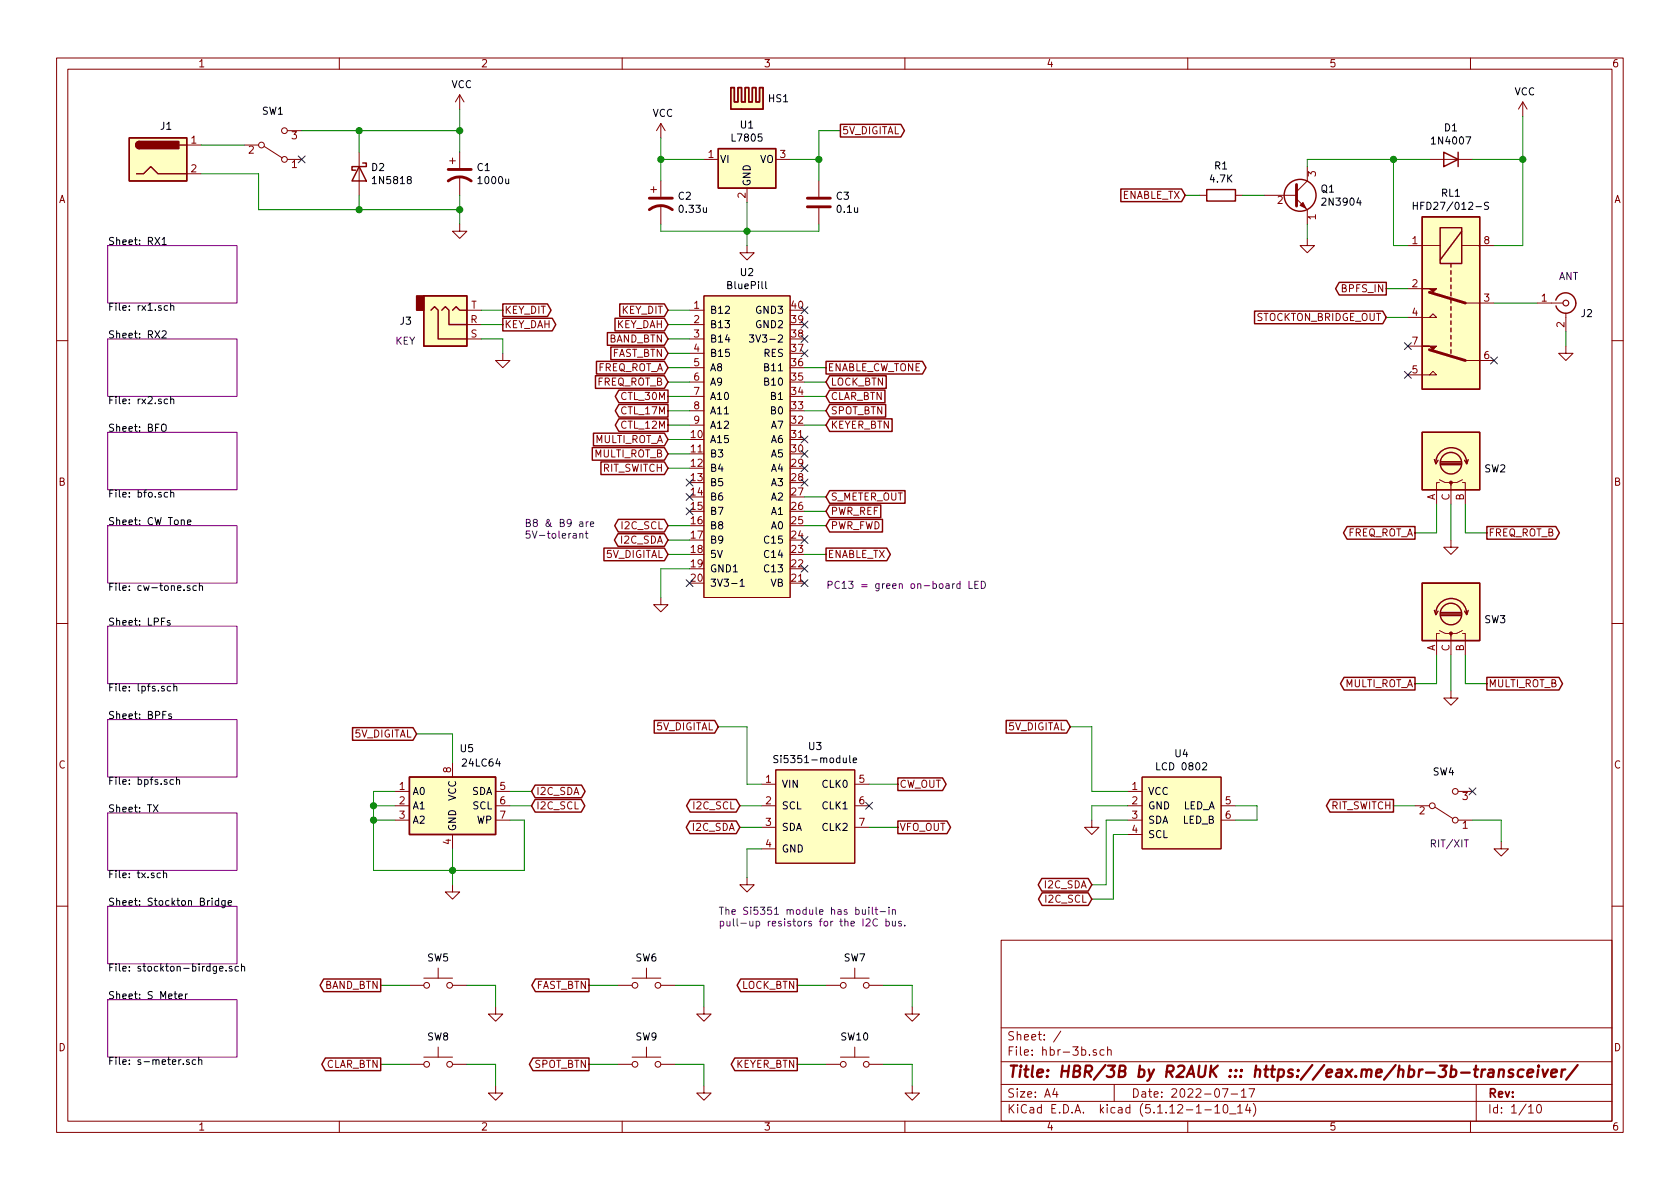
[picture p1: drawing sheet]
EESchema Schematic File Version 4
EELAYER 30 0
EELAYER END
$Descr A4 11693 8268
encoding utf-8
Sheet 1 10
Title "HBR/3B by R2AUK ::: https://eax.me/hbr-3b-transceiver/"
Date "2022-07-17"
Rev ""
Comp ""
Comment1 ""
Comment2 ""
Comment3 ""
Comment4 ""
$EndDescr
$Sheet
S 750  4350 900  400 
U 62866BC1
F0 "LPFs" 50
F1 "lpfs.sch" 50
$EndSheet
$Sheet
S 750  5000 900  400 
U 628FB22A
F0 "BPFs" 50
F1 "bpfs.sch" 50
$EndSheet
$Comp
L Connector:Barrel_Jack J1
U 1 1
P 1100 1100
F 0 "J1" H 1157 1333 50  0000 C CNN
F 1 "Barrel_Jack" H 1157 1334 50  0001 C CNN
F 2 "" H 1150 1060 50  0001 C CNN
F 3 "~" H 1150 1060 50  0001 C CNN
	1    1100 1100
	1    0    0    -1  
$EndComp
$Comp
L Switch:SW_SPDT SW1
U 1 1
P 1900 1000
F 0 "SW1" H 1900 767 50  0000 C CNN
F 1 "SW_SPDT" H 1900 766 50  0001 C CNN
F 2 "" H 1900 1000 50  0001 C CNN
F 3 "~" H 1900 1000 50  0001 C CNN
	1    1900 1000
	1    0    0    1   
$EndComp
$Comp
L Diode:1N5818 D2
U 1 1
P 2500 1200
F 0 "D2" V 2454 1280 50  0000 L CNN
F 1 "1N5818" V 2545 1280 50  0000 L CNN
F 2 "Diode_THT:D_DO-41_SOD81_P10.16mm_Horizontal" H 2500 1025 50  0001 C CNN
F 3 "http://www.vishay.com/docs/88525/1n5817.pdf" H 2500 1200 50  0001 C CNN
	1    2500 1200
	0    1    1    0   
$EndComp
$Comp
L Device:CP1 C1
U 1 1
P 3200 1200
F 0 "C1" H 3315 1246 50  0000 L CNN
F 1 "1000u" H 3315 1155 50  0000 L CNN
F 2 "" H 3200 1200 50  0001 C CNN
F 3 "~" H 3200 1200 50  0001 C CNN
	1    3200 1200
	1    0    0    -1  
$EndComp
$Comp
L power:GND #PWR04
U 1 1
P 3200 1550
F 0 "#PWR04" H 3200 1300 50  0001 C CNN
F 1 "GND" H 3205 1377 50  0001 C CNN
F 2 "" H 3200 1550 50  0001 C CNN
F 3 "" H 3200 1550 50  0001 C CNN
	1    3200 1550
	1    0    0    -1  
$EndComp
$Comp
L power:VCC #PWR01
U 1 1
P 3200 750
F 0 "#PWR01" H 3200 600 50  0001 C CNN
F 1 "VCC" H 3215 923 50  0000 C CNN
F 2 "" H 3200 750 50  0001 C CNN
F 3 "" H 3200 750 50  0001 C CNN
	1    3200 750 
	1    0    0    -1  
$EndComp
NoConn ~ 2100 1100
Wire Wire Line
	1400 1000 1700 1000
Wire Wire Line
	3200 900  3200 750 
Wire Wire Line
	1400 1200 1800 1200
Wire Wire Line
	1800 1200 1800 1450
Wire Wire Line
	1800 1450 2500 1450
Wire Wire Line
	3200 1450 3200 1550
Wire Wire Line
	3200 1450 3200 1350
Connection ~ 3200 1450
Wire Wire Line
	3200 1050 3200 900 
Connection ~ 3200 900 
Wire Wire Line
	2100 900  2500 900 
Wire Wire Line
	2500 900  2500 1050
Connection ~ 2500 900 
Wire Wire Line
	2500 900  3200 900 
Wire Wire Line
	2500 1350 2500 1450
Connection ~ 2500 1450
Wire Wire Line
	2500 1450 3200 1450
$Sheet
S 750  3000 900  400 
U 62C0C022
F0 "BFO" 50
F1 "bfo.sch" 50
$EndSheet
$Sheet
S 750  2350 900  400 
U 62CCEF11
F0 "RX2" 50
F1 "rx2.sch" 50
$EndSheet
$Sheet
S 750  1700 900  400 
U 62CCF0D3
F0 "RX1" 50
F1 "rx1.sch" 50
$EndSheet
$Comp
L Relay:G2RL-2-ASI-DC5 RL?
U 1 1
P 10100 2100
AR Path="/62866BC1/62EBD5F8" Ref="RL?"  Part="1" 
AR Path="/628FB22A/62EBD5F8" Ref="RL?"  Part="1" 
AR Path="/62EBD5F8" Ref="RL1"  Part="1" 
F 0 "RL1" V 9333 2100 50  0000 C CNN
F 1 "HFD27/012-S" V 9424 2100 50  0000 C CNN
F 2 "Relay_THT:Relay_DPDT_Omron_G2RL" H 10750 2050 50  0001 L CNN
F 3 "https://omronfs.omron.com/en_US/ecb/products/pdf/en-g2rl.pdf" H 10100 2100 50  0001 C CNN
	1    10100 2100
	0    -1   1    0   
$EndComp
$Comp
L My_Library:BluePill U2
U 1 1
P 5200 1850
F 0 "U2" H 5200 1815 50  0000 C CNN
F 1 "BluePill" H 5200 1724 50  0000 C CNN
F 2 "" H 5200 1850 50  0001 C CNN
F 3 "" H 5200 1850 50  0001 C CNN
	1    5200 1850
	1    0    0    -1  
$EndComp
Text GLabel 4650 2250 0    50   Input ~ 0
KEY_DAH
Text GLabel 5750 2550 2    50   Output ~ 0
ENABLE_CW_TONE
Text GLabel 4650 2550 0    50   Input ~ 0
FREQ_ROT_A
Text GLabel 4650 2650 0    50   Input ~ 0
FREQ_ROT_B
Text GLabel 4650 2750 0    50   Output ~ 0
CTL_30M
Text GLabel 4650 2850 0    50   Output ~ 0
CTL_17M
Text GLabel 4650 2950 0    50   Output ~ 0
CTL_12M
Text GLabel 4650 3050 0    50   Input ~ 0
MULTI_ROT_A
Text GLabel 4650 3150 0    50   Input ~ 0
MULTI_ROT_B
Text GLabel 4650 3250 0    50   Input ~ 0
RIT_SWITCH
NoConn ~ 4800 3350
NoConn ~ 4800 3450
NoConn ~ 4800 3550
Text GLabel 4650 3650 0    50   BiDi ~ 0
I2C_SCL
Text GLabel 4650 3750 0    50   BiDi ~ 0
I2C_SDA
NoConn ~ 4800 4050
Text GLabel 4650 3850 0    50   Input ~ 0
5V_DIGITAL
$Comp
L power:GND #PWR010
U 1 1
P 4600 4150
F 0 "#PWR010" H 4600 3900 50  0001 C CNN
F 1 "GND" H 4605 3977 50  0001 C CNN
F 2 "" H 4600 4150 50  0001 C CNN
F 3 "" H 4600 4150 50  0001 C CNN
	1    4600 4150
	1    0    0    -1  
$EndComp
Wire Wire Line
	4600 4150 4600 3950
Wire Wire Line
	4600 3950 4800 3950
NoConn ~ 5600 2150
NoConn ~ 5600 2250
NoConn ~ 5600 2350
NoConn ~ 5600 2450
Text GLabel 4650 2150 0    50   Input ~ 0
KEY_DIT
Text GLabel 4650 2450 0    50   Input ~ 0
FAST_BTN
Text GLabel 5750 2950 2    50   Input ~ 0
KEYER_BTN
Text GLabel 5750 2750 2    50   Input ~ 0
CLAR_BTN
Text GLabel 5750 2850 2    50   Input ~ 0
SPOT_BTN
Text GLabel 4650 2350 0    50   Input ~ 0
BAND_BTN
Text GLabel 5750 2650 2    50   Input ~ 0
LOCK_BTN
NoConn ~ 5600 4050
Wire Wire Line
	4650 2150 4800 2150
Wire Wire Line
	4800 2250 4650 2250
Wire Wire Line
	4650 2550 4800 2550
Wire Wire Line
	4800 2650 4650 2650
Wire Wire Line
	4800 2750 4650 2750
Wire Wire Line
	4650 2850 4800 2850
Wire Wire Line
	4800 2950 4650 2950
Wire Wire Line
	4650 3050 4800 3050
Wire Wire Line
	4800 3150 4650 3150
Wire Wire Line
	4650 3250 4800 3250
Wire Wire Line
	4650 3650 4800 3650
Wire Wire Line
	4650 3750 4800 3750
Wire Wire Line
	4650 3850 4800 3850
$Comp
L Regulator_Linear:LM7805_TO220 U?
U 1 1
P 5200 1100
AR Path="/62CCEF11/62CC3177" Ref="U?"  Part="1" 
AR Path="/62CC3177" Ref="U1"  Part="1" 
F 0 "U1" H 5200 1342 50  0000 C CNN
F 1 "L7805" H 5200 1251 50  0000 C CNN
F 2 "Package_TO_SOT_THT:TO-220-3_Vertical" H 5200 1325 50  0001 C CIN
F 3 "http://www.fairchildsemi.com/ds/LM/LM7805.pdf" H 5200 1050 50  0001 C CNN
	1    5200 1100
	1    0    0    -1  
$EndComp
$Comp
L power:GND #PWR?
U 1 1
P 5200 1700
AR Path="/62C0C022/62CC317D" Ref="#PWR?"  Part="1" 
AR Path="/62CCEF11/62CC317D" Ref="#PWR?"  Part="1" 
AR Path="/62CC317D" Ref="#PWR06"  Part="1" 
F 0 "#PWR06" H 5200 1450 50  0001 C CNN
F 1 "GND" H 5205 1527 50  0001 C CNN
F 2 "" H 5200 1700 50  0001 C CNN
F 3 "" H 5200 1700 50  0001 C CNN
	1    5200 1700
	1    0    0    -1  
$EndComp
$Comp
L Device:CP1 C?
U 1 1
P 4600 1400
AR Path="/62CCEF11/62CC3183" Ref="C?"  Part="1" 
AR Path="/62CC3183" Ref="C2"  Part="1" 
F 0 "C2" H 4715 1446 50  0000 L CNN
F 1 "0.33u" H 4715 1355 50  0000 L CNN
F 2 "" H 4600 1400 50  0001 C CNN
F 3 "~" H 4600 1400 50  0001 C CNN
	1    4600 1400
	1    0    0    -1  
$EndComp
$Comp
L Device:C C?
U 1 1
P 5700 1400
AR Path="/62C0C022/62CC3189" Ref="C?"  Part="1" 
AR Path="/62CCEF11/62CC3189" Ref="C?"  Part="1" 
AR Path="/62CC3189" Ref="C3"  Part="1" 
F 0 "C3" H 5815 1446 50  0000 L CNN
F 1 "0.1u" H 5815 1355 50  0000 L CNN
F 2 "" H 5738 1250 50  0001 C CNN
F 3 "~" H 5700 1400 50  0001 C CNN
	1    5700 1400
	1    0    0    -1  
$EndComp
$Comp
L power:VCC #PWR?
U 1 1
P 4600 950
AR Path="/62C0C022/62CC318F" Ref="#PWR?"  Part="1" 
AR Path="/62CCEF11/62CC318F" Ref="#PWR?"  Part="1" 
AR Path="/62CC318F" Ref="#PWR03"  Part="1" 
F 0 "#PWR03" H 4600 800 50  0001 C CNN
F 1 "VCC" H 4615 1123 50  0000 C CNN
F 2 "" H 4600 950 50  0001 C CNN
F 3 "" H 4600 950 50  0001 C CNN
	1    4600 950 
	1    0    0    -1  
$EndComp
Text GLabel 5850 900  2    50   Output ~ 0
5V_DIGITAL
Wire Wire Line
	4600 1550 4600 1600
Wire Wire Line
	4600 1600 5200 1600
Wire Wire Line
	5200 1600 5200 1700
Wire Wire Line
	5200 1600 5700 1600
Wire Wire Line
	5700 1600 5700 1550
Connection ~ 5200 1600
Wire Wire Line
	5700 1250 5700 1100
Wire Wire Line
	5700 900  5850 900 
Wire Wire Line
	5700 1100 5500 1100
Connection ~ 5700 1100
Wire Wire Line
	5700 1100 5700 900 
Wire Wire Line
	4600 950  4600 1100
Wire Wire Line
	4900 1100 4600 1100
Connection ~ 4600 1100
Wire Wire Line
	4600 1100 4600 1250
Wire Wire Line
	5200 1400 5200 1600
Text Notes 3650 3750 0    50   ~ 0
B8 & B9 are \n5V-tolerant
$Comp
L Mechanical:Heatsink HS1
U 1 1
P 5200 750
F 0 "HS1" H 5342 825 50  0000 L CNN
F 1 "Heatsink" H 5342 780 50  0001 L CNN
F 2 "" H 5212 750 50  0001 C CNN
F 3 "~" H 5212 750 50  0001 C CNN
	1    5200 750 
	1    0    0    -1  
$EndComp
Wire Wire Line
	4650 2350 4800 2350
Wire Wire Line
	4650 2450 4800 2450
Wire Wire Line
	5750 2550 5600 2550
Wire Wire Line
	5600 2650 5750 2650
Wire Wire Line
	5750 2750 5600 2750
Wire Wire Line
	5600 2850 5750 2850
Wire Wire Line
	5600 2950 5750 2950
$Comp
L Diode:1N4007 D1
U 1 1
P 10100 1100
F 0 "D1" H 10100 883 50  0000 C CNN
F 1 "1N4007" H 10100 974 50  0000 C CNN
F 2 "Diode_THT:D_DO-41_SOD81_P10.16mm_Horizontal" H 10100 925 50  0001 C CNN
F 3 "http://www.vishay.com/docs/88503/1n4001.pdf" H 10100 1100 50  0001 C CNN
	1    10100 1100
	-1   0    0    1   
$EndComp
$Comp
L power:VCC #PWR02
U 1 1
P 10600 800
F 0 "#PWR02" H 10600 650 50  0001 C CNN
F 1 "VCC" H 10615 973 50  0000 C CNN
F 2 "" H 10600 800 50  0001 C CNN
F 3 "" H 10600 800 50  0001 C CNN
	1    10600 800 
	1    0    0    -1  
$EndComp
$Comp
L Transistor_BJT:2N3904 Q1
U 1 1
P 9000 1350
F 0 "Q1" H 9190 1396 50  0000 L CNN
F 1 "2N3904" H 9190 1305 50  0000 L CNN
F 2 "Package_TO_SOT_THT:TO-92_Inline" H 9200 1275 50  0001 L CIN
F 3 "https://www.fairchildsemi.com/datasheets/2N/2N3904.pdf" H 9000 1350 50  0001 L CNN
	1    9000 1350
	1    0    0    -1  
$EndComp
$Comp
L Device:R R1
U 1 1
P 8500 1350
F 0 "R1" V 8293 1350 50  0000 C CNN
F 1 "4.7K" V 8384 1350 50  0000 C CNN
F 2 "" V 8430 1350 50  0001 C CNN
F 3 "~" H 8500 1350 50  0001 C CNN
	1    8500 1350
	0    1    1    0   
$EndComp
$Comp
L power:GND #PWR05
U 1 1
P 9100 1650
F 0 "#PWR05" H 9100 1400 50  0001 C CNN
F 1 "GND" H 9105 1477 50  0001 C CNN
F 2 "" H 9100 1650 50  0001 C CNN
F 3 "" H 9100 1650 50  0001 C CNN
	1    9100 1650
	1    0    0    -1  
$EndComp
NoConn ~ 9800 2400
NoConn ~ 9800 2600
$Comp
L Connector:Conn_Coaxial J2
U 1 1
P 10900 2100
F 0 "J2" H 11000 2029 50  0000 L CNN
F 1 "Conn_Coaxial" H 11000 1984 50  0001 L CNN
F 2 "" H 10900 2100 50  0001 C CNN
F 3 " ~" H 10900 2100 50  0001 C CNN
	1    10900 2100
	1    0    0    -1  
$EndComp
NoConn ~ 10400 2500
$Comp
L power:GND #PWR07
U 1 1
P 10900 2400
F 0 "#PWR07" H 10900 2150 50  0001 C CNN
F 1 "GND" H 10905 2227 50  0001 C CNN
F 2 "" H 10900 2400 50  0001 C CNN
F 3 "" H 10900 2400 50  0001 C CNN
	1    10900 2400
	1    0    0    -1  
$EndComp
Text GLabel 9650 2000 0    50   Output ~ 0
BPFS_IN
Text GLabel 9650 2200 0    50   Input ~ 0
STOCKTON_BRIDGE_OUT
Text Notes 10850 1950 0    50   ~ 0
ANT
Wire Wire Line
	10900 2400 10900 2300
Wire Wire Line
	10700 2100 10400 2100
Wire Wire Line
	9800 2000 9650 2000
Wire Wire Line
	9800 2200 9650 2200
Wire Wire Line
	10400 1700 10600 1700
Wire Wire Line
	10600 1700 10600 1100
Wire Wire Line
	9800 1700 9700 1700
Wire Wire Line
	9700 1700 9700 1100
Wire Wire Line
	9700 1100 9950 1100
Wire Wire Line
	10250 1100 10600 1100
Connection ~ 10600 1100
Wire Wire Line
	10600 1100 10600 800 
Wire Wire Line
	9100 1650 9100 1550
Wire Wire Line
	9100 1150 9100 1100
Wire Wire Line
	9100 1100 9700 1100
Connection ~ 9700 1100
Wire Wire Line
	8800 1350 8650 1350
Wire Wire Line
	8350 1350 8250 1350
Text Notes 5750 4100 0    50   ~ 0
PC13 = green on-board LED
Text GLabel 8250 1350 0    50   Input ~ 0
ENABLE_TX
$Comp
L Connector:AudioJack3 J3
U 1 1
P 3150 2250
F 0 "J3" H 2871 2229 50  0000 R CNN
F 1 "AudioJack3" H 2871 2274 50  0001 R CNN
F 2 "" H 3150 2250 50  0001 C CNN
F 3 "~" H 3150 2250 50  0001 C CNN
	1    3150 2250
	1    0    0    1   
$EndComp
Text Notes 2750 2400 0    50   ~ 0
KEY
Text GLabel 3500 2150 2    50   Output ~ 0
KEY_DIT
Text GLabel 3500 2250 2    50   Output ~ 0
KEY_DAH
$Comp
L power:GND #PWR08
U 1 1
P 3500 2450
F 0 "#PWR08" H 3500 2200 50  0001 C CNN
F 1 "GND" H 3505 2277 50  0001 C CNN
F 2 "" H 3500 2450 50  0001 C CNN
F 3 "" H 3500 2450 50  0001 C CNN
	1    3500 2450
	1    0    0    -1  
$EndComp
Wire Wire Line
	3500 2450 3500 2350
Wire Wire Line
	3500 2350 3350 2350
Wire Wire Line
	3500 2250 3350 2250
Wire Wire Line
	3350 2150 3500 2150
$Comp
L Device:Rotary_Encoder SW2
U 1 1
P 10100 3200
F 0 "SW2" V 10043 2970 50  0000 R CNN
F 1 "Rotary_Encoder" V 9998 2970 50  0001 R CNN
F 2 "" H 9950 3360 50  0001 C CNN
F 3 "~" H 10100 3460 50  0001 C CNN
	1    10100 3200
	0    -1   -1   0   
$EndComp
$Comp
L power:GND #PWR09
U 1 1
P 10100 3750
F 0 "#PWR09" H 10100 3500 50  0001 C CNN
F 1 "GND" H 10105 3577 50  0001 C CNN
F 2 "" H 10100 3750 50  0001 C CNN
F 3 "" H 10100 3750 50  0001 C CNN
	1    10100 3750
	1    0    0    -1  
$EndComp
Wire Wire Line
	10100 3750 10100 3500
Text GLabel 9850 3700 0    50   Output ~ 0
FREQ_ROT_A
Text GLabel 10350 3700 2    50   Output ~ 0
FREQ_ROT_B
Wire Wire Line
	9850 3700 10000 3700
Wire Wire Line
	10000 3700 10000 3500
Wire Wire Line
	10350 3700 10200 3700
Wire Wire Line
	10200 3700 10200 3500
$Comp
L Device:Rotary_Encoder SW3
U 1 1
P 10100 4250
F 0 "SW3" V 10043 4020 50  0000 R CNN
F 1 "Rotary_Encoder" V 9998 4020 50  0001 R CNN
F 2 "" H 9950 4410 50  0001 C CNN
F 3 "~" H 10100 4510 50  0001 C CNN
	1    10100 4250
	0    -1   -1   0   
$EndComp
$Comp
L power:GND #PWR011
U 1 1
P 10100 4800
F 0 "#PWR011" H 10100 4550 50  0001 C CNN
F 1 "GND" H 10105 4627 50  0001 C CNN
F 2 "" H 10100 4800 50  0001 C CNN
F 3 "" H 10100 4800 50  0001 C CNN
	1    10100 4800
	1    0    0    -1  
$EndComp
Wire Wire Line
	10100 4800 10100 4550
Text GLabel 9850 4750 0    50   Output ~ 0
MULTI_ROT_A
Text GLabel 10350 4750 2    50   Output ~ 0
MULTI_ROT_B
Wire Wire Line
	9850 4750 10000 4750
Wire Wire Line
	10000 4750 10000 4550
Wire Wire Line
	10350 4750 10200 4750
Wire Wire Line
	10200 4750 10200 4550
$Comp
L Switch:SW_SPDT SW4
U 1 1
P 10050 5600
F 0 "SW4" H 10050 5367 50  0000 C CNN
F 1 "SW_SPDT" H 10050 5366 50  0001 C CNN
F 2 "" H 10050 5600 50  0001 C CNN
F 3 "~" H 10050 5600 50  0001 C CNN
	1    10050 5600
	1    0    0    1   
$EndComp
Text Notes 9950 5900 0    50   ~ 0
RIT/XIT
Text GLabel 9700 5600 0    50   Output ~ 0
RIT_SWITCH
Wire Wire Line
	9700 5600 9850 5600
NoConn ~ 10250 5500
$Comp
L power:GND #PWR013
U 1 1
P 10450 5850
F 0 "#PWR013" H 10450 5600 50  0001 C CNN
F 1 "GND" H 10455 5677 50  0001 C CNN
F 2 "" H 10450 5850 50  0001 C CNN
F 3 "" H 10450 5850 50  0001 C CNN
	1    10450 5850
	1    0    0    -1  
$EndComp
Wire Wire Line
	10450 5850 10450 5700
Wire Wire Line
	10450 5700 10250 5700
$Comp
L Memory_EEPROM:24LC64 U5
U 1 1
P 3150 5600
F 0 "U5" H 3250 6000 50  0000 C CNN
F 1 "24LC64" H 3350 5900 50  0000 C CNN
F 2 "" H 3150 5600 50  0001 C CNN
F 3 "http://ww1.microchip.com/downloads/en/DeviceDoc/21189f.pdf" H 3150 5600 50  0001 C CNN
	1    3150 5600
	1    0    0    -1  
$EndComp
Text GLabel 2900 5100 0    50   Input ~ 0
5V_DIGITAL
Wire Wire Line
	2900 5100 3150 5100
Wire Wire Line
	3150 5100 3150 5300
$Comp
L power:GND #PWR015
U 1 1
P 3150 6150
F 0 "#PWR015" H 3150 5900 50  0001 C CNN
F 1 "GND" H 3155 5977 50  0001 C CNN
F 2 "" H 3150 6150 50  0001 C CNN
F 3 "" H 3150 6150 50  0001 C CNN
	1    3150 6150
	1    0    0    -1  
$EndComp
Wire Wire Line
	3150 6150 3150 6050
Wire Wire Line
	3150 6050 3650 6050
Wire Wire Line
	3650 6050 3650 5700
Wire Wire Line
	3650 5700 3550 5700
Connection ~ 3150 6050
Wire Wire Line
	3150 6050 3150 5900
Wire Wire Line
	3150 6050 2600 6050
Wire Wire Line
	2600 6050 2600 5700
Wire Wire Line
	2600 5500 2750 5500
Wire Wire Line
	2750 5600 2600 5600
Connection ~ 2600 5600
Wire Wire Line
	2600 5600 2600 5500
Wire Wire Line
	2600 5700 2750 5700
Connection ~ 2600 5700
Wire Wire Line
	2600 5700 2600 5600
Text GLabel 3700 5600 2    50   BiDi ~ 0
I2C_SCL
Text GLabel 3700 5500 2    50   BiDi ~ 0
I2C_SDA
Wire Wire Line
	3700 5500 3550 5500
Wire Wire Line
	3550 5600 3700 5600
$Comp
L My_Library:Si5351-module U3
U 1 1
P 5650 5250
F 0 "U3" H 5675 5315 50  0000 C CNN
F 1 "Si5351-module" H 5675 5224 50  0000 C CNN
F 2 "" H 5650 5250 50  0001 C CNN
F 3 "" H 5650 5250 50  0001 C CNN
	1    5650 5250
	1    0    0    -1  
$EndComp
NoConn ~ 6050 5600
Text GLabel 6250 5750 2    50   Output ~ 0
VFO_OUT
Wire Wire Line
	6250 5750 6050 5750
Text GLabel 6250 5450 2    50   Output ~ 0
CW_OUT
Wire Wire Line
	6250 5450 6050 5450
$Comp
L power:GND #PWR014
U 1 1
P 5200 6100
F 0 "#PWR014" H 5200 5850 50  0001 C CNN
F 1 "GND" H 5205 5927 50  0001 C CNN
F 2 "" H 5200 6100 50  0001 C CNN
F 3 "" H 5200 6100 50  0001 C CNN
	1    5200 6100
	1    0    0    -1  
$EndComp
Wire Wire Line
	5200 6100 5200 5900
Wire Wire Line
	5200 5900 5300 5900
Text GLabel 5000 5050 0    50   Input ~ 0
5V_DIGITAL
Wire Wire Line
	5200 5450 5300 5450
Text GLabel 5150 5750 0    50   BiDi ~ 0
I2C_SDA
Text GLabel 5150 5600 0    50   BiDi ~ 0
I2C_SCL
Wire Wire Line
	5150 5600 5300 5600
Wire Wire Line
	5300 5750 5150 5750
Wire Wire Line
	5000 5050 5200 5050
Wire Wire Line
	5200 5050 5200 5450
Text Notes 5000 6450 0    50   ~ 0
The Si5351 module has built-in\npull-up resistors for the I2C bus.
$Comp
L My_Library:LCD-module U4
U 1 1
P 8200 5350
F 0 "U4" H 8225 5465 50  0000 C CNN
F 1 "LCD 0802" H 8225 5374 50  0000 C CNN
F 2 "" H 8200 5350 50  0001 C CNN
F 3 "" H 8200 5350 50  0001 C CNN
	1    8200 5350
	1    0    0    -1  
$EndComp
Text GLabel 7450 5050 0    50   Input ~ 0
5V_DIGITAL
Wire Wire Line
	7450 5050 7600 5050
Wire Wire Line
	7600 5050 7600 5500
$Comp
L power:GND #PWR012
U 1 1
P 7600 5700
F 0 "#PWR012" H 7600 5450 50  0001 C CNN
F 1 "GND" H 7605 5527 50  0001 C CNN
F 2 "" H 7600 5700 50  0001 C CNN
F 3 "" H 7600 5700 50  0001 C CNN
	1    7600 5700
	1    0    0    -1  
$EndComp
Text GLabel 7600 6250 0    50   BiDi ~ 0
I2C_SCL
Text GLabel 7600 6150 0    50   BiDi ~ 0
I2C_SDA
Wire Wire Line
	7600 6250 7750 6250
Wire Wire Line
	7750 6250 7750 5800
Wire Wire Line
	7750 5800 7850 5800
Wire Wire Line
	7850 5700 7700 5700
Wire Wire Line
	7700 5700 7700 6150
Wire Wire Line
	7700 6150 7600 6150
Wire Wire Line
	7600 5700 7600 5600
Wire Wire Line
	7600 5600 7850 5600
Wire Wire Line
	7600 5500 7850 5500
Wire Wire Line
	8600 5600 8750 5600
Wire Wire Line
	8750 5600 8750 5700
Wire Wire Line
	8750 5700 8600 5700
$Comp
L Switch:SW_Push SW5
U 1 1
P 3050 6850
F 0 "SW5" H 3050 7043 50  0000 C CNN
F 1 "SW_Push" H 3050 7044 50  0001 C CNN
F 2 "" H 3050 7050 50  0001 C CNN
F 3 "~" H 3050 7050 50  0001 C CNN
	1    3050 6850
	1    0    0    -1  
$EndComp
Text GLabel 2650 6850 0    50   Output ~ 0
BAND_BTN
$Comp
L power:GND #PWR016
U 1 1
P 3450 7000
F 0 "#PWR016" H 3450 6750 50  0001 C CNN
F 1 "GND" H 3455 6827 50  0001 C CNN
F 2 "" H 3450 7000 50  0001 C CNN
F 3 "" H 3450 7000 50  0001 C CNN
	1    3450 7000
	1    0    0    -1  
$EndComp
Wire Wire Line
	3450 7000 3450 6850
Wire Wire Line
	3450 6850 3250 6850
Wire Wire Line
	2850 6850 2650 6850
$Comp
L Switch:SW_Push SW6
U 1 1
P 4500 6850
F 0 "SW6" H 4500 7043 50  0000 C CNN
F 1 "SW_Push" H 4500 7044 50  0001 C CNN
F 2 "" H 4500 7050 50  0001 C CNN
F 3 "~" H 4500 7050 50  0001 C CNN
	1    4500 6850
	1    0    0    -1  
$EndComp
Text GLabel 4100 6850 0    50   Output ~ 0
FAST_BTN
$Comp
L power:GND #PWR017
U 1 1
P 4900 7000
F 0 "#PWR017" H 4900 6750 50  0001 C CNN
F 1 "GND" H 4905 6827 50  0001 C CNN
F 2 "" H 4900 7000 50  0001 C CNN
F 3 "" H 4900 7000 50  0001 C CNN
	1    4900 7000
	1    0    0    -1  
$EndComp
Wire Wire Line
	4900 7000 4900 6850
Wire Wire Line
	4900 6850 4700 6850
Wire Wire Line
	4300 6850 4100 6850
$Comp
L Switch:SW_Push SW7
U 1 1
P 5950 6850
F 0 "SW7" H 5950 7043 50  0000 C CNN
F 1 "SW_Push" H 5950 7044 50  0001 C CNN
F 2 "" H 5950 7050 50  0001 C CNN
F 3 "~" H 5950 7050 50  0001 C CNN
	1    5950 6850
	1    0    0    -1  
$EndComp
Text GLabel 5550 6850 0    50   Output ~ 0
LOCK_BTN
$Comp
L power:GND #PWR018
U 1 1
P 6350 7000
F 0 "#PWR018" H 6350 6750 50  0001 C CNN
F 1 "GND" H 6355 6827 50  0001 C CNN
F 2 "" H 6350 7000 50  0001 C CNN
F 3 "" H 6350 7000 50  0001 C CNN
	1    6350 7000
	1    0    0    -1  
$EndComp
Wire Wire Line
	6350 7000 6350 6850
Wire Wire Line
	6350 6850 6150 6850
Wire Wire Line
	5750 6850 5550 6850
$Comp
L Switch:SW_Push SW8
U 1 1
P 3050 7400
F 0 "SW8" H 3050 7593 50  0000 C CNN
F 1 "SW_Push" H 3050 7594 50  0001 C CNN
F 2 "" H 3050 7600 50  0001 C CNN
F 3 "~" H 3050 7600 50  0001 C CNN
	1    3050 7400
	1    0    0    -1  
$EndComp
Text GLabel 2650 7400 0    50   Output ~ 0
CLAR_BTN
$Comp
L power:GND #PWR019
U 1 1
P 3450 7550
F 0 "#PWR019" H 3450 7300 50  0001 C CNN
F 1 "GND" H 3455 7377 50  0001 C CNN
F 2 "" H 3450 7550 50  0001 C CNN
F 3 "" H 3450 7550 50  0001 C CNN
	1    3450 7550
	1    0    0    -1  
$EndComp
Wire Wire Line
	3450 7550 3450 7400
Wire Wire Line
	3450 7400 3250 7400
Wire Wire Line
	2850 7400 2650 7400
$Comp
L Switch:SW_Push SW9
U 1 1
P 4500 7400
F 0 "SW9" H 4500 7593 50  0000 C CNN
F 1 "SW_Push" H 4500 7594 50  0001 C CNN
F 2 "" H 4500 7600 50  0001 C CNN
F 3 "~" H 4500 7600 50  0001 C CNN
	1    4500 7400
	1    0    0    -1  
$EndComp
Text GLabel 4100 7400 0    50   Output ~ 0
SPOT_BTN
$Comp
L power:GND #PWR020
U 1 1
P 4900 7550
F 0 "#PWR020" H 4900 7300 50  0001 C CNN
F 1 "GND" H 4905 7377 50  0001 C CNN
F 2 "" H 4900 7550 50  0001 C CNN
F 3 "" H 4900 7550 50  0001 C CNN
	1    4900 7550
	1    0    0    -1  
$EndComp
Wire Wire Line
	4900 7550 4900 7400
Wire Wire Line
	4900 7400 4700 7400
Wire Wire Line
	4300 7400 4100 7400
$Comp
L Switch:SW_Push SW10
U 1 1
P 5950 7400
F 0 "SW10" H 5950 7593 50  0000 C CNN
F 1 "SW_Push" H 5950 7594 50  0001 C CNN
F 2 "" H 5950 7600 50  0001 C CNN
F 3 "~" H 5950 7600 50  0001 C CNN
	1    5950 7400
	1    0    0    -1  
$EndComp
Text GLabel 5550 7400 0    50   Output ~ 0
KEYER_BTN
$Comp
L power:GND #PWR021
U 1 1
P 6350 7550
F 0 "#PWR021" H 6350 7300 50  0001 C CNN
F 1 "GND" H 6355 7377 50  0001 C CNN
F 2 "" H 6350 7550 50  0001 C CNN
F 3 "" H 6350 7550 50  0001 C CNN
	1    6350 7550
	1    0    0    -1  
$EndComp
Wire Wire Line
	6350 7550 6350 7400
Wire Wire Line
	6350 7400 6150 7400
Wire Wire Line
	5750 7400 5550 7400
NoConn ~ 5600 3250
NoConn ~ 5600 3150
NoConn ~ 5600 3050
$Sheet
S 750  3650 900  400 
U 62E8F1F8
F0 "CW Tone" 50
F1 "cw-tone.sch" 50
$EndSheet
$Sheet
S 750  5650 900  400 
U 62F29452
F0 "TX" 50
F1 "tx.sch" 50
$EndSheet
Text GLabel 5750 3550 2    50   Input ~ 0
PWR_REF
Text GLabel 5750 3650 2    50   Input ~ 0
PWR_FWD
Wire Wire Line
	5600 3550 5750 3550
Wire Wire Line
	5750 3650 5600 3650
NoConn ~ 5600 3750
NoConn ~ 5600 3950
Wire Wire Line
	5750 3850 5600 3850
Text GLabel 5750 3850 2    50   Output ~ 0
ENABLE_TX
NoConn ~ 5600 3350
$Sheet
S 750  6300 900  400 
U 6309584E
F0 "Stockton Bridge" 50
F1 "stockton-birdge.sch" 50
$EndSheet
$Sheet
S 750  6950 900  400 
U 63102909
F0 "S Meter" 50
F1 "s-meter.sch" 50
$EndSheet
Text GLabel 5750 3450 2    50   Input ~ 0
S_METER_OUT
Wire Wire Line
	5750 3450 5600 3450
$EndSCHEMATC
